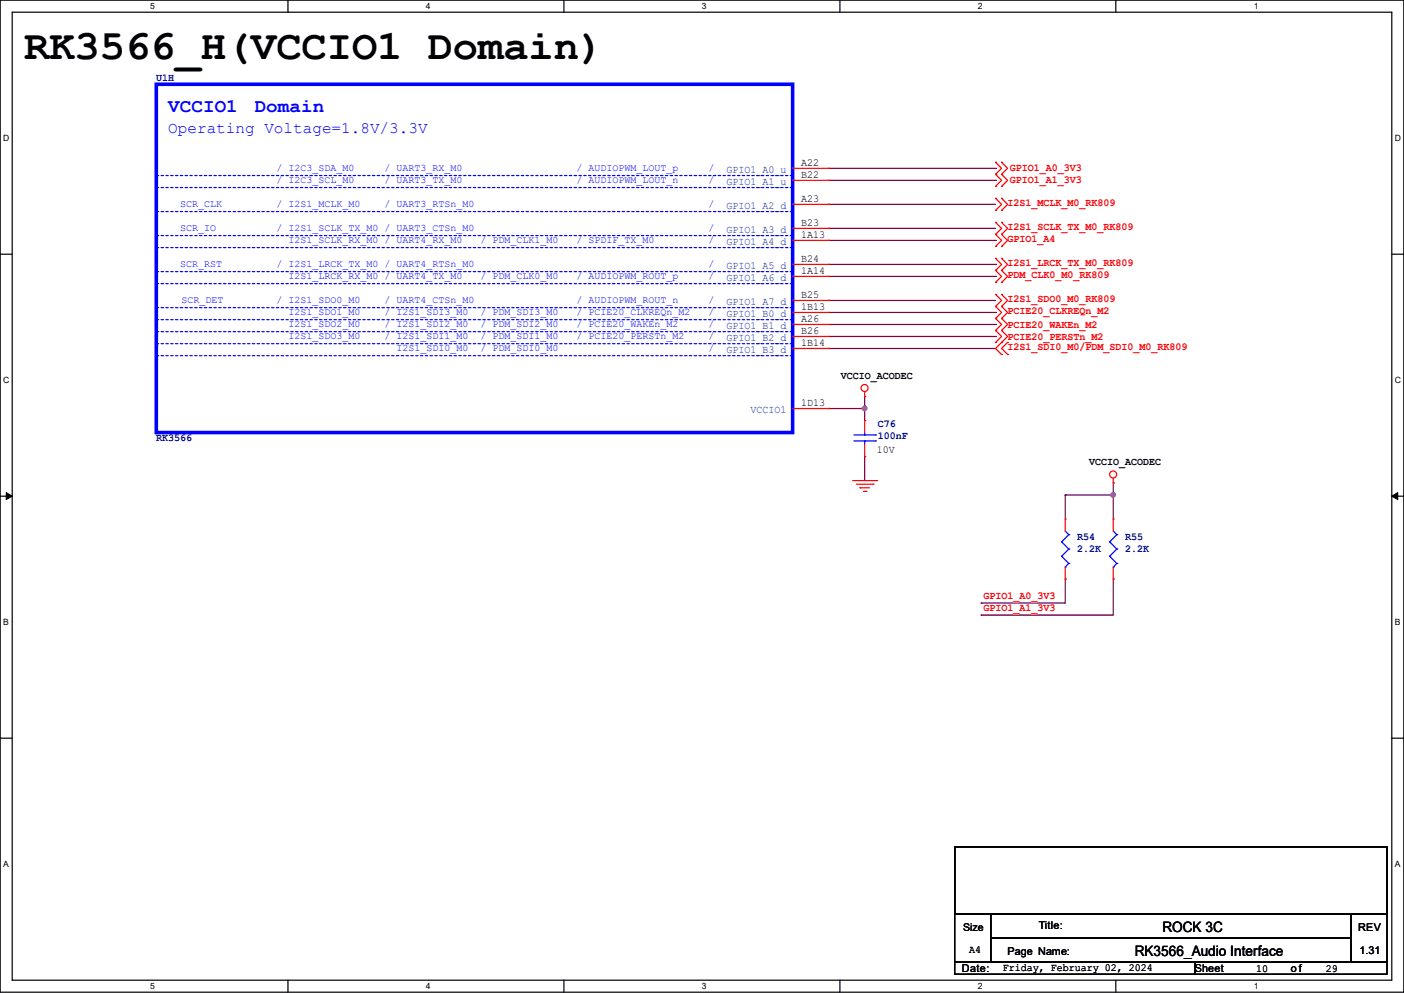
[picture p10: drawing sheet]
<svg xmlns="http://www.w3.org/2000/svg" width="297mm" height="210mm" viewBox="0 0 297 210" stroke-linecap="round" stroke-linejoin="round" font-family="sans-serif">
<path d="M0 0h297v209.8h-297zM2.6 2.6h291.8v204.7h-291.8z" fill="none" stroke="#000" stroke-width=".25"/>
<g fill="#fff">
<path d="M31.7 .3h1v2h-1z"/>
<path d="M31.7 207.6h1v1.9h-1z"/>
</g>
<path d="M60.9 0v2.6M60.9 207.3v2.5" fill="none" stroke="#000" stroke-width=".25"/>
<g fill="#fff">
<path d="M90.1 .3h1v2h-1z"/>
<path d="M90.1 207.6h1v1.9h-1z"/>
</g>
<path d="M119.3 0v2.6M119.3 207.3v2.5" fill="none" stroke="#000" stroke-width=".25"/>
<g fill="#fff">
<path d="M148.5 .3h.9v2h-.9z"/>
<path d="M148.5 207.6h.9v1.9h-.9z"/>
</g>
<path d="M177.7 0v2.6M177.7 207.3v2.5" fill="none" stroke="#000" stroke-width=".25"/>
<g fill="#fff">
<path d="M206.8 .3h1v2h-1z"/>
<path d="M206.8 207.6h1v1.9h-1z"/>
</g>
<path d="M236.1 0v2.6M236.1 207.3v2.5" fill="none" stroke="#000" stroke-width=".25"/>
<g fill="#fff">
<path d="M265.2 .3h1v2h-1z"/>
<path d="M265.2 207.6h1v1.9h-1z"/>
<path d="M.7 28.2h1.2v1.9h-1.2z"/>
<path d="M295.1 28.2h1.2v1.9h-1.2z"/>
<path d="M.7 79.3h1.2v2h-1.2z"/>
<path d="M295.1 79.3h1.2v2h-1.2z"/>
</g>
<path d="M0 53.8h2.6M294.4 53.8h2.6" fill="none" stroke="#000" stroke-width=".25"/>
<g fill="#fff">
<path d="M.7 130.5h1.2v2h-1.2z"/>
<path d="M295.1 130.5h1.1v2h-1.1z"/>
</g>
<path d="M0 104.9h2.6M294.4 104.9h2.6" fill="none" stroke="#000" stroke-width=".25"/>
<path d="M1.3 104.2l1.3 .7-1.3 .8zM294.4 104.9l1.3-.7v1.5z" fill="#000" stroke="#000" stroke-width=".21"/>
<g fill="#fff">
<path d="M.7 181.7h1.2v2h-1.2z"/>
<path d="M295.1 181.7h1.1v2h-1.1z"/>
</g>
<path d="M0 156.1h2.6M294.4 156.1h2.6M202 179.1h91.4v14.2h-91.4zM202 193.3h7.6v10.2h-7.6zM209.6 193.3h76.2v5.1h-76.2zM209.6 198.4h76.2v5.1h-76.2zM285.8 193.3h7.6v10.2h-7.6zM202 203.5h50.8v2.5h-50.8zM252.8 203.5h40.6v2.5h-40.6z" fill="none" stroke="#000" stroke-width=".25"/>
<g fill="none" stroke="#800040" stroke-width=".25">
<path d="M175.3 38.1h35.3M175.3 35.6h35.3M210.6 38.1h.1M210.6 35.6h.1M175.3 43.2h.1M175.3 48.3h.1M175.3 43.2h35.3M175.3 48.3h35.3M175.3 58.5h35.3M175.3 55.9h35.3M175.3 50.8h35.3M210.6 58.5h.1"/>
<path d="M210.6 55.9h.1M210.6 50.8h.1M175.3 63.5h.1M175.3 73.7h.1M175.3 63.5h35.3M175.3 73.7h35.3M175.3 66.1h35.3M175.3 68.6h35.3M175.3 71.2h35.3M210.6 66.1h.1M210.6 68.6h.1M210.6 71.2h.1"/>
<path d="M175.3 86.4h.1M175.3 86.4h7.6M182.9 86.4h.1M182.9 96.6h.1M182.9 83.9h.1M182.9 83.9v5M182.9 96.6v5M225.3 104.7h.1M225.3 104.7v5.1M225.3 104.7h10.2M235.5 102.2h.1M235.5 104.7h.1"/>
<path d="M235.5 102.2v7.6M207.6 127.6h.1M207.6 130.1h.1M225.3 122.5h.1M225.3 122.5v5.1h-17.7M235.5 122.5h.1M235.5 122.5v7.6h-27.9"/>
</g>
<g fill="#f0f" stroke="#f0f" stroke-width=".25">
<circle cx="182.9" cy="86.4" r=".49"/>
<circle cx="235.5" cy="104.7" r=".49"/>
</g>
<g fill="none" stroke="#f00" stroke-width=".25">
<path d="M167.7 35.6h7.6M167.7 38.1h7.6M175.3 35.6h.1M175.3 38.1h.1M210.6 39.4h.1M210.6 36.9h.1M210.6 34.3h.1M210.6 36.9l1.3 1.2-1.3 1.3M210.6 34.3l1.3 1.3-1.3 1.3M211.9 39.4h.1M211.9 36.9h.1M211.9 34.3h.1"/>
<path d="M211.9 36.9l1.2 1.2-1.2 1.3M211.9 34.3l1.2 1.3-1.2 1.3M167.7 43.2h7.6M167.7 55.9h7.6M167.7 58.5h7.6M167.7 48.3h7.6M167.7 50.8h7.6M175.3 43.2h.1M175.3 55.9h.1M175.3 58.5h.1M175.3 48.3h.1M175.3 50.8h.1"/>
<path d="M210.6 42h.1M210.6 44.5h.1M210.6 47h.1M210.6 49.6h.1M210.6 54.7h.1M210.6 57.2h.1M210.6 59.7h.1M210.6 52.1h.1M210.6 42l1.3 1.2-1.3 1.3M210.6 47l1.3 1.3-1.3 1.3M210.6 54.7l1.3 1.2-1.3 1.3M210.6 57.2l1.3 1.3-1.3 1.2"/>
<path d="M210.6 49.6l1.3 1.2-1.3 1.3M211.9 42h.1M211.9 44.5h.1M211.9 47h.1M211.9 49.6h.1M211.9 54.7h.1M211.9 57.2h.1M211.9 59.7h.1M211.9 52.1h.1M211.9 42l1.2 1.2-1.2 1.3M211.9 47l1.2 1.3-1.2 1.3M211.9 54.7l1.2 1.2-1.2 1.3"/>
<path d="M211.9 57.2l1.2 1.3-1.2 1.2M211.9 49.6l1.2 1.2-1.2 1.3M167.7 68.6h7.6M167.7 71.2h7.6M167.7 73.7h7.6M167.7 63.5h7.6M167.7 66.1h7.6M175.3 68.6h.1M175.3 71.2h.1M175.3 73.7h.1M175.3 63.5h.1M175.3 66.1h.1"/>
<path d="M210.6 62.3h.1M210.6 64.8h.1M210.6 67.4h.1M210.6 69.9h.1M210.6 72.4h.1M210.6 62.3l1.3 1.2-1.3 1.3M210.6 64.8l1.3 1.3-1.3 1.3M210.6 67.4l1.3 1.2-1.3 1.3M210.6 69.9l1.3 1.3-1.3 1.2M211.9 62.3h.1M211.9 64.8h.1M211.9 72.4h.1"/>
<path d="M211.9 75h.1M211.9 67.4h.1M211.9 69.9h.1M211.9 62.3l1.2 1.2-1.2 1.3M211.9 69.9l1.2 1.3-2.5 2.5 1.3 1.3M211.9 64.8l1.2 1.3-1.2 1.3M211.9 67.4l1.2 1.2-1.2 1.3M213.1 75h.1M213.1 72.4h.1M213.1 72.4l-1.2 1.3 1.2 1.3M167.7 86.4h7.6M175.3 86.4h.1"/>
<path d="M182.9 83.9h.1M182.9 88.9h.1M182.9 96.6h.1M182.9 82.8v1.1M182.9 88.9v2.6M182.9 94v2.6M180.4 101.6h5.1M181.1 102.4h3.6M181.9 103.2h.1M181.9 103.2h2M182.7 103.9h.5M183.2 103.9h.1"/>
<path d="M184.7 102.4h.1M185.5 101.6h.1M225.3 109.8h.1M225.3 109.8v2.5M225.3 119.9v2.6M235.5 102.2h.1M235.5 109.8h.1M235.5 101.1v1.1M235.5 109.8v2.5M235.5 119.9v2.6M225.3 122.5h.1M235.5 122.5h.1"/>
<circle cx="182.9" cy="82.1" r=".74"/>
<circle cx="235.5" cy="100.4" r=".74"/>
</g>
<g fill="none" stroke="#00f" stroke-width=".25">
<path d="M180.6 93.3h4.6M180.6 92h4.6M182.9 92h.1M182.9 93.3h.1M182.9 91.5v.5M182.9 93.3v.7M185.2 93.3h.1M185.2 92h.1M224.6 114.6h.1M224.6 117.6h.1M224.6 114.6l1.5 1.5M224.6 117.6l1.5 1.6"/>
<path d="M225.3 119.9h.1M225.3 112.3l.8 .8M226.1 113.1h.1M226.1 116.1h.1M226.1 119.2h.1M226.1 113.1l-1.5 1.5M226.1 116.1l-1.5 1.5M226.1 119.2l-.8 .7M234.7 114.6h.1M234.7 117.6h.1M234.7 114.6l1.6 1.5M234.7 117.6l1.6 1.6"/>
<path d="M235.5 119.9h.1M235.5 112.3l.8 .8M236.3 113.1h.1M236.3 116.1h.1M236.3 119.2h.1M236.3 113.1l-1.6 1.5M236.3 116.1l-1.6 1.5M236.3 119.2l-.8 .7"/>
</g>
<g fill="none" stroke="#00f" stroke-width=".25" stroke-dasharray=".5 .5">
<path d="M33.1 39.7h.1M33.1 37.1h.1M167.7 39.7h-134.6M167.7 37.1h-134.6M33.1 57.4h.1M33.1 60h.1M33.1 52.4h.1M33.1 44.7h.1M33.3 49.8h.1M167.7 57.4h-134.6M167.7 60h-134.6M167.7 52.4h-134.6"/>
<path d="M167.7 49.8h-134.4M167.7 44.7h-134.6M33.1 70.1h.1M33.1 67.6h.1M33.1 75.2h.1M33.1 65.1h.1M33.1 72.7h.1M167.7 70.1h-134.6M167.7 67.6h-134.6M167.7 75.2h-134.6M167.7 65.1h-134.6M167.7 72.7h-134.6"/>
</g>
<path d="M33.1 17.8h134.6v73.7h-134.6z" fill="none" stroke="#00f" stroke-width=".76"/>
<text font-size="8.9" x="5.1" y="12.5">RK3566_H(VCCIO1 Domain)</text>
<g font-size="4.1" fill="#00f">
<text x="35.6" y="23.8">VCCIO1</text>
<text x="53.9" y="23.8">Domain</text>
</g>
<text font-size="3.4" fill="#00f" x="35.6" y="28.1">Operating Voltage=1.8V/3.3V</text>
<g font-size="3">
<text x="245.9" y="197.1">ROCK 3C</text>
<text x="240.1" y="202.2">RK3566_Audio Interface</text>
</g>
<g font-size="2.3" fill="#000080">
<text x="33.1" y="17.1">U1H</text>
<text x="33.1" y="93.3">RK3566</text>
<text x="185.7" y="90.3">C76</text>
<text x="185.7" y="92.8">100nF</text>
<text x="227.9" y="114.2">R54</text>
<text x="227.9" y="116.7">2.2K</text>
<text x="238" y="114.2">R55</text>
<text x="238" y="116.7">2.2K</text>
</g>
<g font-size="2.3">
<text x="169.5" y="35.1">A22</text>
<text x="169.5" y="37.6">B22</text>
<text x="169.5" y="42.7">A23</text>
<text x="169.5" y="47.8">B23</text>
<text x="169.5" y="50.3">1A13</text>
<text x="169.5" y="55.4">B24</text>
<text x="169.5" y="57.9">1A14</text>
<text x="169.5" y="63">B25</text>
<text x="169.5" y="65.5">1B13</text>
<text x="169.5" y="68.1">A26</text>
<text x="169.5" y="70.6">B26</text>
<text x="169.5" y="73.2">1B14</text>
<text x="177.8" y="80.1">VCCIO_ACODEC</text>
<text x="169.5" y="85.9">1D13</text>
<text x="185.5" y="95.9">10V</text>
<text x="230.4" y="98.4">VCCIO_ACODEC</text>
<text x="219.8" y="196.4">Title:</text>
<text x="287.3" y="196.9">REV</text>
<text x="205" y="201.5">A4</text>
<text x="213.1" y="202">Page Name:</text>
<text x="287.6" y="201.8">1.31</text>
<text x="203.5" y="205.6">Date:</text>
<text x="212.1" y="205.4">Friday, February 02, 2024</text>
<text x="252.8" y="205.6">Sheet</text>
<text x="265.7" y="205.6">10</text>
<text x="273.1" y="205.6">of</text>
<text x="280.5" y="205.6">29</text>
</g>
<g font-size="2.3" fill="#004080">
<text x="153.7" y="36.5">GPIO1_A0_u</text>
<text x="153.7" y="39.1">GPIO1_A1_u</text>
<text x="153.7" y="44.2">GPIO1_A2_d</text>
<text x="153.7" y="49.2">GPIO1_A3_d</text>
<text x="153.7" y="51.8">GPIO1_A4_d</text>
<text x="153.7" y="56.9">GPIO1_A5_d</text>
<text x="153.7" y="59.4">GPIO1_A6_d</text>
<text x="153.7" y="64.5">GPIO1_A7_d</text>
<text x="153.7" y="69.6">GPIO1_B1_d</text>
<text x="153.7" y="67">GPIO1_B0_d</text>
<text x="153.7" y="72.1">GPIO1_B2_d</text>
<text x="153.7" y="74.6">GPIO1_B3_d</text>
<text x="158.8" y="87.3">VCCIO1</text>
</g>
<g font-size="2.3" fill="#f00">
<text x="213.7" y="38.7">GPIO1_A1_3V3</text>
<text x="213.7" y="36.2">GPIO1_A0_3V3</text>
<text x="213.1" y="43.6">I2S1_MCLK_M0_RK809</text>
<text x="213.1" y="48.6">I2S1_SCLK_TX_M0_RK809</text>
<text x="213.1" y="51.2">GPIO1_A4</text>
<text x="213.1" y="56.3">I2S1_LRCK_TX_M0_RK809</text>
<text x="213.1" y="58.8">PDM_CLK0_M0_RK809</text>
<text x="213.1" y="63.9">I2S1_SDO0_M0_RK809</text>
<text x="213.1" y="66.4">PCIE20_CLKREQn_M2</text>
<text x="213.1" y="69.5">PCIE20_WAKEn_M2</text>
<text x="213.1" y="74">I2S1_SDI0_M0/PDM_SDI0_M0_RK809</text>
<text x="213.1" y="72">PCIE20_PERSTn_M2</text>
<text x="208.1" y="126.6">GPIO1_A0_3V3</text>
<text x="208.1" y="129.2">GPIO1_A1_3V3</text>
</g>
<text font-size="2.2" x="203.8" y="196.9">Size</text>
<g font-size="2.1" fill="#00f">
<text x="58.5" y="36.2">/ I2C3_SDA_M0</text>
<text x="58.5" y="38.8">/ I2C3_SCL_M0</text>
<text x="81.3" y="36.2">/ UART3_RX_M0</text>
<text x="81.3" y="38.8">/ UART3_TX_M0</text>
<text x="122" y="38.8">/ AUDIOPWM_LOUT_n</text>
<text x="122" y="36.2">/ AUDIOPWM_LOUT_p</text>
<text x="149.9" y="36.2">/</text>
<text x="149.9" y="38.8">/</text>
<text x="38.1" y="43.9">SCR_CLK</text>
<text x="58.5" y="43.9">/ I2S1_MCLK_M0</text>
<text x="81.3" y="43.9">/ UART3_RTSn_M0</text>
<text x="149.9" y="43.9">/</text>
<text x="38.1" y="48.9">SCR_IO</text>
<text x="58.5" y="48.9">/ I2S1_SCLK_TX_M0 / UART3_CTSn_M0</text>
<text x="61" y="51.5">I2S1_SCLK_RX_M0 / UART4_RX_M0</text>
<text x="101.6" y="51.5">/ PDM_CLK1_M0</text>
<text x="122" y="51.5">/ SPDIF_TX_M0</text>
<text x="149.9" y="51.5">/</text>
<text x="149.9" y="48.9">/</text>
<text x="38.1" y="56.6">SCR_RST</text>
<text x="58.5" y="56.6">/ I2S1_LRCK_TX_M0 / UART4_RTSn_M0</text>
<text x="61" y="59.1">I2S1_LRCK_RX_M0 / UART4_TX_M0</text>
<text x="101.6" y="59.1">/ PDM_CLK0_M0</text>
<text x="122" y="59.1">/ AUDIOPWM_ROUT_p</text>
<text x="149.9" y="59.1">/</text>
<text x="149.9" y="56.6">/</text>
<text x="38.4" y="64.2">SCR_DET</text>
<text x="58.5" y="64.2">/ I2S1_SDO0_M0</text>
<text x="81.3" y="64.2">/ UART4_CTSn_M0</text>
<text x="122" y="64.2">/ AUDIOPWM_ROUT_n</text>
<text x="149.9" y="64.2">/</text>
<text x="61" y="71.8">I2S1_SDO3_M0</text>
<text x="61" y="66.7">I2S1_SDO1_M0</text>
<text x="61" y="69.3">I2S1_SDO2_M0</text>
<text x="81.3" y="66.7">/ I2S1_SDI3_M0</text>
<text x="81.3" y="71.8">/ I2S1_SDI1_M0</text>
<text x="81.3" y="69.3">/ I2S1_SDI2_M0</text>
<text x="101.6" y="69.3">/ PDM_SDI2_M0</text>
<text x="101.6" y="71.8">/ PDM_SDI1_M0</text>
<text x="101.6" y="66.7">/ PDM_SDI3_M0</text>
<text x="122" y="71.8">/ PCIE20_PERSTn_M2</text>
<text x="122" y="69.3">/ PCIE20_WAKEn_M2</text>
<text x="122" y="66.7">/ PCIE20_CLKREQn_M2</text>
<text x="149.9" y="69.3">/</text>
<text x="149.9" y="71.8">/</text>
<text x="149.9" y="66.7">/</text>
<text x="83.9" y="74.3">I2S1_SDI0_M0</text>
<text x="101.6" y="74.3">/ PDM_SDI0_M0</text>
<text x="149.9" y="74.3">/</text>
</g>
<g font-size="1.8">
<text x="31.7" y="1.9">5</text>
<text x="90.1" y="1.9">4</text>
<text x="148.5" y="1.9">3</text>
<text x="206.8" y="1.9">2</text>
<text x="265.2" y="1.9">1</text>
<text x=".7" y="29.8">D</text>
<text x="295.1" y="29.8">D</text>
<text x=".7" y="80.9">C</text>
<text x="295.1" y="80.9">C</text>
<text x=".7" y="132.1">B</text>
<text x="295.1" y="132.1">B</text>
<text x=".7" y="183.3">A</text>
<text x="295.1" y="183.3">A</text>
<text x="31.7" y="209.2">5</text>
<text x="90.1" y="209.2">4</text>
<text x="148.5" y="209.2">3</text>
<text x="206.8" y="209.2">2</text>
<text x="265.2" y="209.2">1</text>
</g>
</svg>
